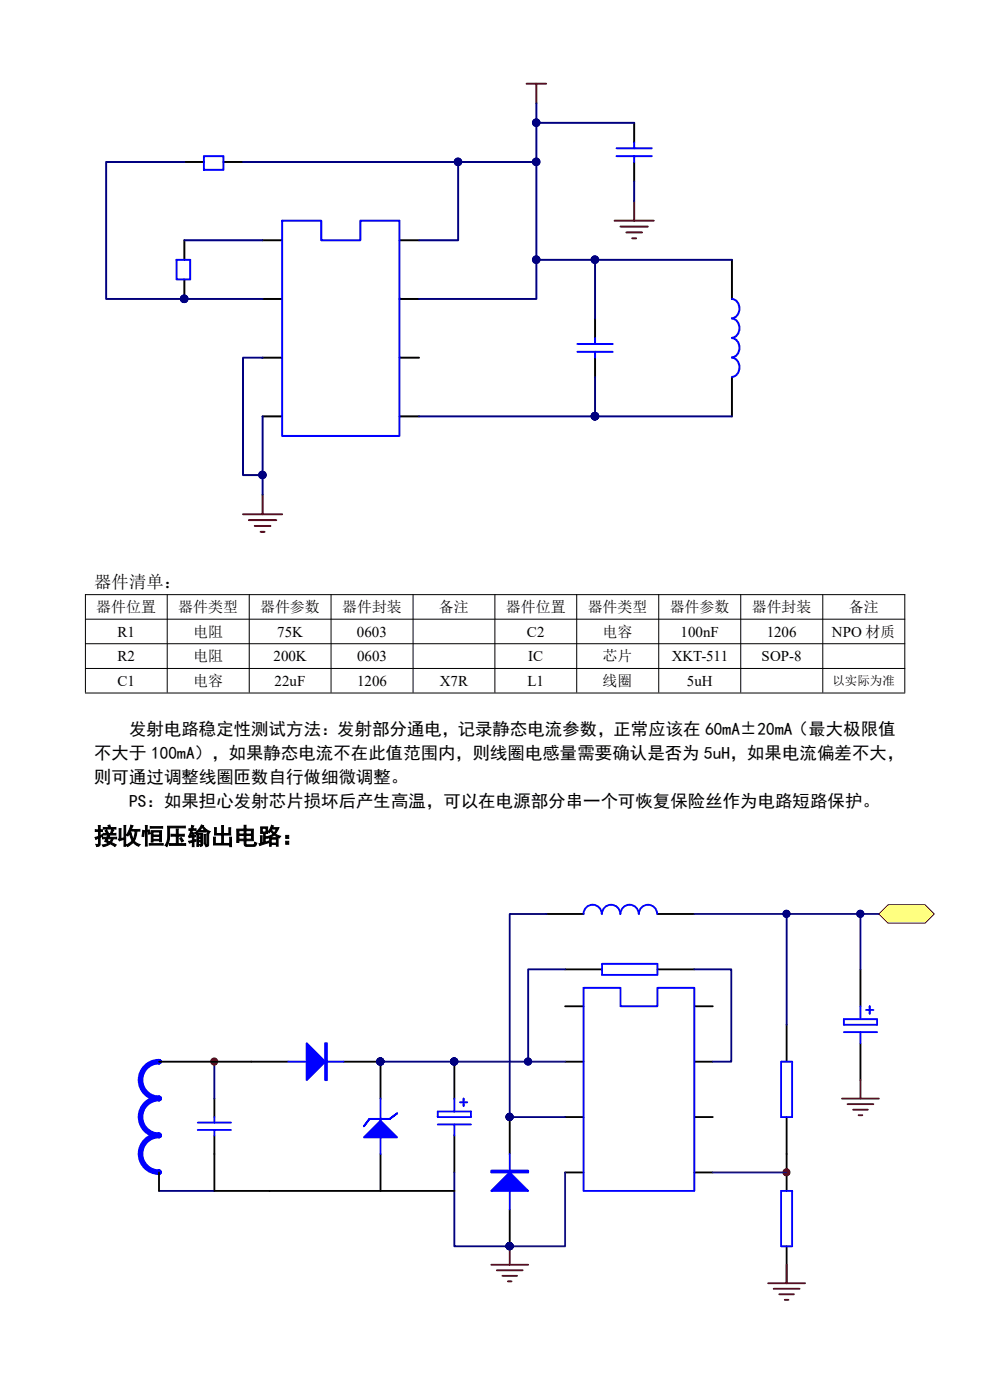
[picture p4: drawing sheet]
<svg xmlns="http://www.w3.org/2000/svg" width="210mm" height="297mm" viewBox="0 0 210 297" stroke-linecap="round" stroke-linejoin="round" font-family="sans-serif">
<g fill="none" stroke="#000" stroke-width=".41">
<path d="M39.1 34.4h4.2M47.4 34.4h4.2M134.5 26.1v4.1M134.5 34.4v4.1M39.1 51v4.1M39.1 59.3v4.1M55.7 51h4.2M84.7 51h4.2M155.3 55.1v8.3M55.7 63.4h4.2M55.7 75.9h4.2M84.7 63.4h4.2"/>
<path d="M84.7 75.9h4.2M126.2 67.6v4.1M126.2 75.9v4.1M55.7 88.3h4.2M84.7 88.3h4.2M155.3 80v8.3"/>
</g>
<g fill="none" stroke="#00f" stroke-width=".41">
<path d="M43.3 33.1h4.1v2.9h-4.1zM130.8 33.1h7.5M130.8 31.5h7.5M134.5 30.2v1.3M134.5 33.1v1.3M37.4 55.1h3v4.2h-3zM59.9 46.8h8.2v4.2h8.3v-4.2h8.3v45.7h-24.8zM122.5 73h7.5M122.5 74.6h7.5M126.2 71.7v1.3M126.2 74.6v1.3M155.3 63.4a2.1 2.1 0 0 1 1.6 2.1 2.1 2.1 0 0 1-1.6 2"/>
<path d="M155.3 67.6a2.1 2.1 0 0 1 1.6 2 2.1 2.1 0 0 1-1.6 2.1M155.3 71.7a2.1 2.1 0 0 1 1.6 2.1 2.1 2.1 0 0 1-1.6 2M155.3 75.9a2.1 2.1 0 0 1 1.6 2 2.1 2.1 0 0 1-1.6 2.1"/>
</g>
<g fill="#000080" stroke="#000080" stroke-width=".21">
<circle cx="39.1" cy="63.4" r=".8"/>
<circle cx="55.7" cy="100.8" r=".8"/>
<circle cx="113.8" cy="34.3" r=".8"/>
<circle cx="126.2" cy="88.3" r=".8"/>
<circle cx="126.2" cy="55.1" r=".8"/>
<circle cx="113.8" cy="55.1" r=".8"/>
<circle cx="97.2" cy="34.3" r=".8"/>
<circle cx="113.8" cy="26" r=".8"/>
<circle cx="80.7" cy="225.2" r=".75"/>
<circle cx="96.4" cy="225.2" r=".75"/>
<circle cx="108.1" cy="264.4" r=".75"/>
<circle cx="108.1" cy="237" r=".75"/>
</g>
<path d="M111.7 17.8h4.2M113.8 17.8v4.1M130.4 46.8h8.3M131.6 48.1h5.8M132.9 49.3h3.3M134.1 50.6h.8M134.5 42.7v4.1M51.6 109.1h8.3M52.8 110.3h5.8M54 111.6h3.4M55.3 112.8h.8M55.7 104.9v4.2" fill="none" stroke="#800000" stroke-width=".41"/>
<g fill="none" stroke="#000080" stroke-width=".41">
<path d="M39.1 34.4h-16.6v29h33.2M51.6 34.4h62.2M97.2 34.4v16.6h-8.3M113.8 21.9v41.5h-24.9M113.8 26.1h20.7M134.5 38.5v4.2M39.1 51h16.6M113.8 55.1h41.5M126.2 55.1v12.5M55.7 75.9h-4.1v24.9h4.1M55.7 88.3v16.6M88.9 88.3h37.3"/>
<path d="M126.2 80v8.3h29.1"/>
</g>
<g fill="none" stroke="#000" stroke-width=".21">
<path d="M18 126.2h174M18 131.4h174M18 136.6h174M18.1 126.1v20.8M35.5 126.1v20.8M52.9 126.1v20.8M70.2 126.1v20.8M87.6 126.1v20.8M105 126.1v20.8M122.3 126.1v20.8M139.7 126.1v20.8M157.1 126.1v20.8"/>
<path d="M174.5 126.1v20.8M191.9 126.1v20.8M18 141.8h174M18 147h174"/>
</g>
<g fill="none" stroke="#000" stroke-width=".39">
<path d="M116 193.9h7.8M139.5 193.9h7.8M119.9 213.5h3.9M147.3 213.5h3.9M166.9 217.4v7.8M182.5 205.7v7.8M45.5 233.1v3.9M53.3 225.2h7.8M72.9 225.2h7.8M96.4 225.2v7.9M108.1 237v7.8M119.9 225.2h3.9"/>
<path d="M119.9 237h3.9M147.3 225.2h3.9M147.3 237h3.9M166.9 237v15.7M182.5 221.3v7.9M45.5 240.9v3.9M96.4 240.9v7.8M108.1 256.6v7.8M119.9 248.7h3.9M147.3 248.7h3.9M166.9 264.4v7.8"/>
</g>
<g fill="none" stroke="#00f" stroke-width=".39">
<path d="M127.6 193.9a1.93 1.93 0 0 0-1.9-2 1.93 1.93 0 0 0-1.9 2M131.6 193.9a1.93 1.93 0 0 0-2-2 1.93 1.93 0 0 0-1.9 2M135.5 193.9a1.93 1.93 0 0 0-1.9-2 1.93 1.93 0 0 0-2 2M139.4 193.9a1.93 1.93 0 0 0-1.9-2 1.93 1.93 0 0 0-2 2M123.8 209.6h7.8v3.9h7.9v-3.9h7.8v43.1h-23.5zM179 216.2h7.1v1.2h-7.1zM179 219h7.1M182.5 213.5v2.7M182.5 219v2.3M183.7 214.3h1.6M184.5 213.5v1.6M42 239.7h7"/>
<path d="M42 238.2h7M45.5 237v1.2M45.5 239.7v1.2M61.1 225.2h11.8M92.9 235.8h7v1.2h-7zM92.9 238.6h7M96.4 233.1v2.7M96.4 238.6v2.3M97.6 233.9h1.5M98.3 233.1v1.5M165.7 225.2h2.3v11.8h-2.3zM108.1 244.8v11.8"/>
<path d="M165.7 252.7h2.3v11.7h-2.3z"/>
</g>
<g fill="#00f" stroke="#00f" stroke-width=".39">
<path d="M65.1 221.3l3.9 3.9-3.9 4z"/>
<path d="M104.2 252.7l3.9-4 3.9 4z"/>
<path d="M69 221.3h.4v7.9h-.4z" fill-rule="evenodd"/>
<path d="M104.2 248.3h7.8v.4h-7.8z" fill-rule="evenodd"/>
</g>
<g fill="none" stroke="#800000" stroke-width=".39">
<path d="M178.6 233.1h7.9M179.8 234.2h5.5M181 235.4h3.1M182.1 236.6h.8M182.5 229.2v3.9M104.2 268.3h7.8M105.4 269.5h5.5M106.6 270.7h3.1M107.7 271.8h.8M108.1 264.4v3.9M163 272.2h7.8M164.1 273.4h5.5"/>
<path d="M165.3 274.6h3.1M166.5 275.8h.8M166.9 268.3v3.9"/>
</g>
<path d="M33.7 225.2h.1a3.9 3.9 0 0 0-4 3.9 3.9 3.9 0 0 0 4 3.9h-.1M33.7 233.1h.1a3.9 3.9 0 0 0-4 3.9 3.9 3.9 0 0 0 4 3.8h-.1M33.7 240.9h.1a3.9 3.9 0 0 0-4 3.9 3.9 3.9 0 0 0 4 3.9h-.1" fill="none" stroke="#00f" stroke-width="1.2"/>
<path d="M45.5 225.2v7.9" fill="none" stroke="#000080" stroke-width=".39"/>
<g fill="#800000" stroke="#800000" stroke-width=".21">
<circle cx="45.4" cy="225.2" r=".75"/>
<circle cx="166.8" cy="248.7" r=".75"/>
</g>
<path d="M96.4 225.2h23.5M151.2 248.7h15.7" fill="none" stroke="#11037f" stroke-width=".39"/>
<path d="M186.5 193.9l1.9-2h7.8l2 2-2 2h-7.8z" fill-rule="evenodd" fill="#ffff80" stroke="#800000" stroke-width=".21"/>
<path d="M119.9 205.7h7.8M139.5 205.7h7.8M33.7 225.2h19.6M80.7 225.2v7.9M33.7 248.7v4M45.5 244.8v7.9h50.9M80.7 244.8v7.9" fill="none" stroke="#000" stroke-width=".39"/>
<g fill="#000080" stroke="#000080" stroke-width=".21">
<circle cx="80.7" cy="225.2" r=".75"/>
<circle cx="96.4" cy="225.2" r=".75"/>
<circle cx="108.1" cy="264.4" r=".75"/>
<circle cx="108.1" cy="237" r=".75"/>
<circle cx="166.8" cy="193.9" r=".75"/>
<circle cx="182.5" cy="193.9" r=".75"/>
<circle cx="112" cy="225.2" r=".75"/>
</g>
<path d="M127.7 204.5h11.8v2.3h-11.8zM80.7 233.1v11.7" fill="none" stroke="#00f" stroke-width=".39"/>
<g fill="#00f" stroke="#00f" stroke-width=".39">
<path d="M80.7 237.8l3.5 3.5h-7z"/>
<path d="M78.4 237.4h4.3l1.5-1.2-1.5 1.2h-4.3l-1.2 1.5z" fill-rule="evenodd"/>
</g>
<path d="M116 193.9h-7.9v43.1h11.8M166.9 193.9v23.5M182.5 193.9v11.8M119.9 205.7h-7.9v19.5M147.3 205.7h7.8v19.5h-3.9M80.7 225.2h15.7M33.7 252.7h11.8M96.4 248.7v15.7h11.7" fill="none" stroke="#000080" stroke-width=".39"/>
<path d="M147.3 193.9h39.2M119.9 248.7v15.7h-11.8" fill="none" stroke="#11037f" stroke-width=".39"/>
<text font-size="5" x="20" y="179.1">接收恒压输出电路：</text>
<g font-size="3.7">
<text x="20" y="124.8">器件清单：</text>
<text x="27.4" y="156">发射电路稳定性测试方法：发射部分通电，记录静态电流参数，正常应该在 60mA±20mA（最大极限值</text>
<text x="20" y="161">不大于 100mA），如果静态电流不在此值范围内，则线圈电感量需要确认是否为 5uH，如果电流偏差不大，</text>
<text x="20" y="166">则可通过调整线圈匝数自行做细微调整。</text>
<text x="27.4" y="171.1">PS：如果担心发射芯片损坏后产生高温，可以在电源部分串一个可恢复保险丝作为电路短路保护。</text>
</g>
<g font-size="3.2">
<text x="20.4" y="129.8">器件位置</text>
<text x="37.8" y="129.8">器件类型</text>
<text x="55.2" y="129.8">器件参数</text>
<text x="72.6" y="129.8">器件封装</text>
<text x="93.1" y="129.8">备注</text>
<text x="107.3" y="129.8">器件位置</text>
<text x="124.7" y="129.8">器件类型</text>
<text x="142.1" y="129.8">器件参数</text>
<text x="159.5" y="129.8">器件封装</text>
<text x="180" y="129.8">备注</text>
<text x="24.9" y="135">R1</text>
<text x="41" y="135.1">电阻</text>
<text x="58.8" y="135">75K</text>
<text x="75.7" y="135">0603</text>
<text x="111.8" y="135">C2</text>
<text x="127.8" y="135.1">电容</text>
<text x="144.4" y="135">100nF</text>
<text x="162.6" y="135">1206</text>
<text x="176.5" y="135">NPO 材质</text>
<text x="24.9" y="140.3">R2</text>
<text x="41" y="140.3">电阻</text>
<text x="58" y="140.3">200K</text>
<text x="75.7" y="140.3">0603</text>
<text x="112.1" y="140.3">IC</text>
<text x="127.8" y="140.3">芯片</text>
<text x="142.5" y="140.3">XKT-511</text>
<text x="161.6" y="140.3">SOP-8</text>
<text x="24.9" y="145.5">C1</text>
<text x="41" y="145.5">电容</text>
<text x="58.3" y="145.5">22uF</text>
<text x="75.7" y="145.5">1206</text>
<text x="93.3" y="145.5">X7R</text>
<text x="111.9" y="145.5">L1</text>
<text x="127.8" y="145.5">线圈</text>
<text x="145.7" y="145.5">5uH</text>
</g>
<text font-size="2.6" x="176.6" y="145.3">以实际为准</text>
</svg>
